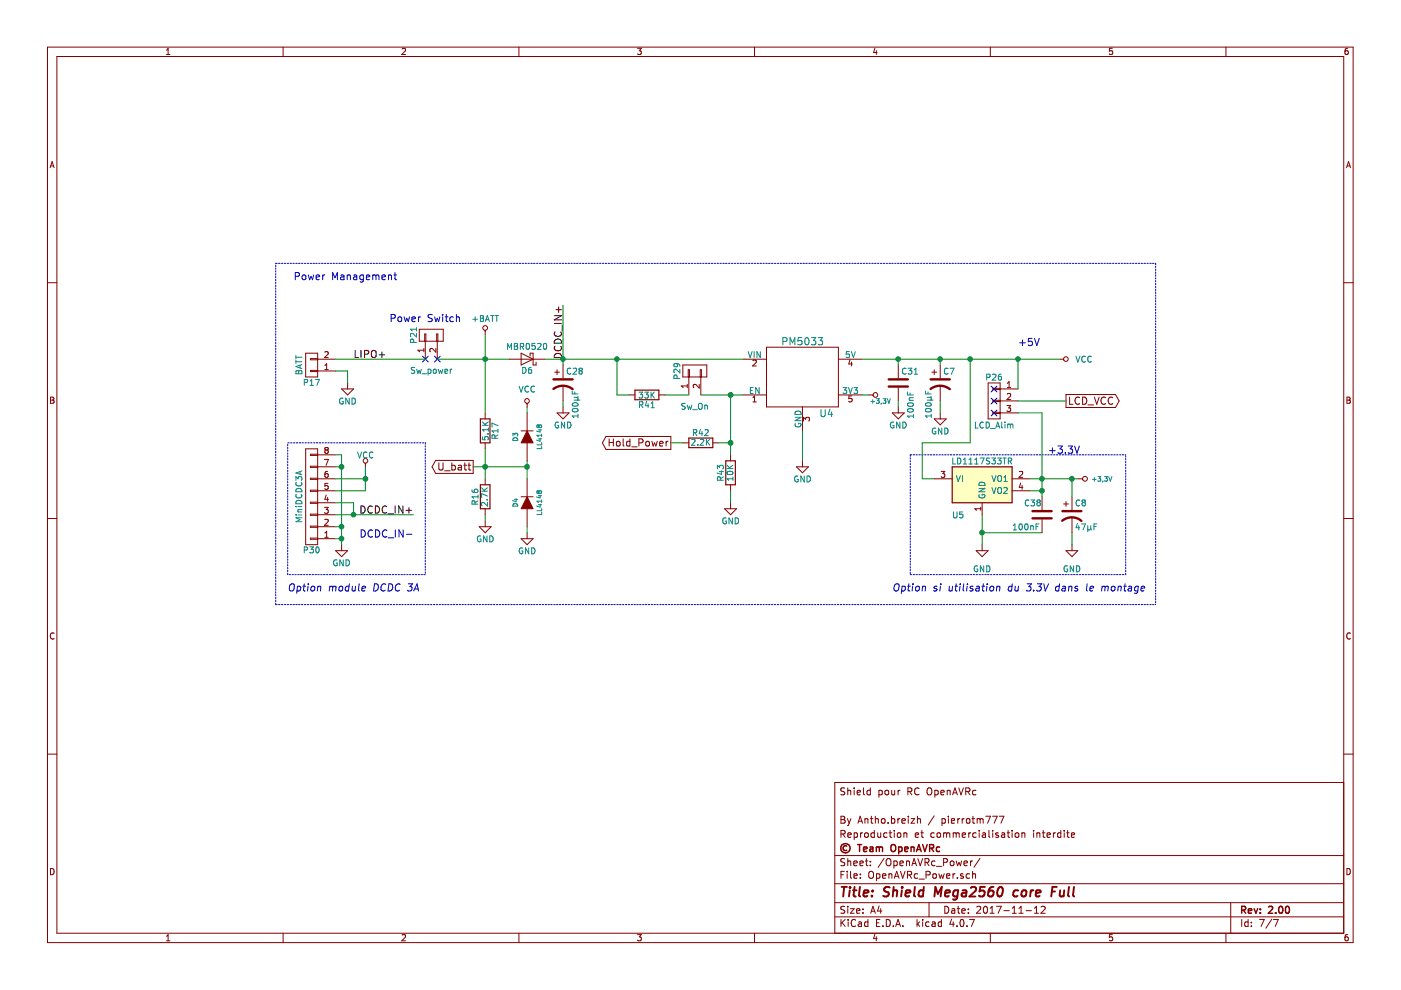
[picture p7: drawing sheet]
EESchema Schematic File Version 2
LIBS:Mega_2560 core mini_full_2.0-rescue
LIBS:power
LIBS:device
LIBS:transistors
LIBS:conn
LIBS:linear
LIBS:regul
LIBS:74xx
LIBS:cmos4000
LIBS:adc-dac
LIBS:memory
LIBS:xilinx
LIBS:microcontrollers
LIBS:dsp
LIBS:microchip
LIBS:analog_switches
LIBS:motorola
LIBS:texas
LIBS:intel
LIBS:audio
LIBS:interface
LIBS:digital-audio
LIBS:philips
LIBS:display
LIBS:cypress
LIBS:siliconi
LIBS:opto
LIBS:atmel
LIBS:contrib
LIBS:valves
LIBS:OPEN_EVO
LIBS:Mega_2560 core mini_full_2.0-cache
EELAYER 25 0
EELAYER END
$Descr A4 11693 8268
encoding utf-8
Sheet 7 7
Title "Shield Mega2560 core Full"
Date "2017-11-12"
Rev "2.00"
Comp "© Team OpenAVRc"
Comment1 "Reproduction et commercialisation interdite"
Comment2 "By Antho.breizh / pierrotm777"
Comment3 ""
Comment4 "Shield pour RC OpenAVRc"
$EndDescr
$Comp
L C-RESCUE-Mega_2560_core_mini_full_2.0 C31
U 1 1
P 7500 3200
F 0 "C31" H 7525 3300 50  0000 L CNN
F 1 "100nF" V 7600 2900 50  0000 L CNN
F 2 "Capacitors_SMD:C_1206" H 7538 3050 50  0001 C CNN
F 3 "" H 7500 3200 50  0000 C CNN
	1    7500 3200
	1    0    0    -1  
$EndComp
$Comp
L R-RESCUE-Mega_2560_core_mini_full_2.0 R16
U 1 1
P 4050 4150
F 0 "R16" V 4130 4150 50  0000 C CNN
F 1 "2.7K" V 4050 4150 50  0000 C CNN
F 2 "Resistors_SMD:R_1206" V 3980 4150 50  0001 C CNN
F 3 "" H 4050 4150 50  0000 C CNN
	1    4050 4150
	-1   0    0    -1  
$EndComp
$Comp
L GND-RESCUE-Mega_2560_core_mini_full_2.0 #PWR0113
U 1 1
P 8200 4550
F 0 "#PWR0113" H 8200 4300 50  0001 C CNN
F 1 "GND" H 8200 4350 50  0000 C CNN
F 2 "" H 8200 4550 50  0000 C CNN
F 3 "" H 8200 4550 50  0000 C CNN
	1    8200 4550
	1    0    0    -1  
$EndComp
$Comp
L CONN_01X03 P26
U 1 1
P 8300 3350
F 0 "P26" H 8300 3550 50  0000 C CNN
F 1 "LCD_Alim" H 8300 3150 50  0000 C CNN
F 2 "Pin_Headers:Pin_Header_Straight_1x03_Pitch2.54mm" H 8300 3350 50  0001 C CNN
F 3 "" H 8300 3350 50  0000 C CNN
	1    8300 3350
	-1   0    0    -1  
$EndComp
Text Notes 8750 3800 0    60   ~ 0
+3.3V\n
Text Notes 8500 2900 0    60   ~ 0
+5V
$Comp
L VCC #PWR0114
U 1 1
P 8850 3000
F 0 "#PWR0114" H 8850 2850 50  0001 C CNN
F 1 "VCC" V 8850 3200 50  0000 C CNN
F 2 "" H 8850 3000 50  0000 C CNN
F 3 "" H 8850 3000 50  0000 C CNN
	1    8850 3000
	0    1    1    0   
$EndComp
$Comp
L C-RESCUE-Mega_2560_core_mini_full_2.0 C38
U 1 1
P 8700 4300
F 0 "C38" H 8550 4400 50  0000 L CNN
F 1 "100nF" H 8450 4200 50  0000 L CNN
F 2 "Capacitors_SMD:C_1206" H 8738 4150 50  0001 C CNN
F 3 "" H 8700 4300 50  0000 C CNN
	1    8700 4300
	1    0    0    -1  
$EndComp
Text Notes 2450 2350 0    60   ~ 0
Power Management
$Comp
L GND-RESCUE-Mega_2560_core_mini_full_2.0 #PWR0115
U 1 1
P 6700 3850
F 0 "#PWR0115" H 6700 3600 50  0001 C CNN
F 1 "GND" H 6700 3700 50  0000 C CNN
F 2 "" H 6700 3850 50  0000 C CNN
F 3 "" H 6700 3850 50  0000 C CNN
	1    6700 3850
	-1   0    0    -1  
$EndComp
$Comp
L GND-RESCUE-Mega_2560_core_mini_full_2.0 #PWR0116
U 1 1
P 4050 4350
F 0 "#PWR0116" H 4050 4100 50  0001 C CNN
F 1 "GND" H 4050 4200 50  0000 C CNN
F 2 "" H 4050 4350 50  0000 C CNN
F 3 "" H 4050 4350 50  0000 C CNN
	1    4050 4350
	1    0    0    -1  
$EndComp
$Comp
L CONN_01X02 P21
U 1 1
P 3600 2800
F 0 "P21" H 3600 2950 50  0000 C CNN
F 1 "Sw_power" V 3300 2800 50  0000 C CNN
F 2 "Pin_Headers:Pin_Header_Straight_1x02_Pitch2.54mm" H 3600 2800 50  0001 C CNN
F 3 "" H 3600 2800 50  0000 C CNN
	1    3600 2800
	0    -1   -1   0   
$EndComp
NoConn ~ 8300 3350
NoConn ~ 8300 3250
NoConn ~ 8300 3450
$Comp
L LD1117S33TR U5
U 1 1
P 8200 4050
F 0 "U5" H 8000 3800 50  0000 C CNN
F 1 "LD1117S33TR" H 8200 4250 50  0000 C CNN
F 2 "TO_SOT_Packages_SMD:SOT-223" H 8200 4150 50  0001 C CNN
F 3 "" H 8200 4050 50  0000 C CNN
	1    8200 4050
	1    0    0    -1  
$EndComp
Text Notes 7450 4950 0    60   Italic 0
Option si utilisation du 3.3V dans le montage
$Comp
L R-RESCUE-Mega_2560_core_mini_full_2.0 R17
U 1 1
P 4050 3600
F 0 "R17" V 4130 3600 50  0000 C CNN
F 1 "5.1K" V 4050 3600 50  0000 C CNN
F 2 "Resistors_SMD:R_1206" V 3980 3600 50  0001 C CNN
F 3 "" H 4050 3600 50  0000 C CNN
	1    4050 3600
	1    0    0    1   
$EndComp
$Comp
L GND-RESCUE-Mega_2560_core_mini_full_2.0 #PWR0117
U 1 1
P 7500 3400
F 0 "#PWR0117" H 7500 3150 50  0001 C CNN
F 1 "GND" H 7500 3250 50  0000 C CNN
F 2 "" H 7500 3400 50  0000 C CNN
F 3 "" H 7500 3400 50  0000 C CNN
	1    7500 3400
	-1   0    0    -1  
$EndComp
$Comp
L CP1-RESCUE-Mega_2560_core_mini_full_2.0 C28
U 1 1
P 4700 3200
F 0 "C28" H 4725 3300 50  0000 L CNN
F 1 "100µF" V 4800 2900 50  0000 L CNN
F 2 "Capacitors_SMD:CP_Elec_6.3x5.3" H 4700 3200 50  0001 C CNN
F 3 "" H 4700 3200 50  0000 C CNN
	1    4700 3200
	1    0    0    -1  
$EndComp
$Comp
L GND-RESCUE-Mega_2560_core_mini_full_2.0 #PWR0118
U 1 1
P 4700 3400
F 0 "#PWR0118" H 4700 3150 50  0001 C CNN
F 1 "GND" H 4700 3250 50  0000 C CNN
F 2 "" H 4700 3400 50  0000 C CNN
F 3 "" H 4700 3400 50  0000 C CNN
	1    4700 3400
	-1   0    0    -1  
$EndComp
$Comp
L MBR0520 D6
U 1 1
P 4400 3000
F 0 "D6" H 4400 3100 50  0000 C CNN
F 1 "MBR0520" H 4400 2900 50  0000 C CNN
F 2 "Diodes_SMD:D_SOD-123" H 4400 2825 50  0001 C CNN
F 3 "" H 4400 3000 50  0001 C CNN
	1    4400 3000
	-1   0    0    1   
$EndComp
NoConn ~ 3650 3000
NoConn ~ 3550 3000
$Comp
L CP1-RESCUE-Mega_2560_core_mini_full_2.0 C7
U 1 1
P 7850 3200
F 0 "C7" H 7875 3300 50  0000 L CNN
F 1 "100µF" V 7750 2900 50  0000 L CNN
F 2 "Capacitors_SMD:CP_Elec_6.3x5.3" H 7850 3200 50  0001 C CNN
F 3 "" H 7850 3200 50  0000 C CNN
	1    7850 3200
	1    0    0    -1  
$EndComp
$Comp
L GND-RESCUE-Mega_2560_core_mini_full_2.0 #PWR0119
U 1 1
P 7850 3450
F 0 "#PWR0119" H 7850 3200 50  0001 C CNN
F 1 "GND" H 7850 3300 50  0000 C CNN
F 2 "" H 7850 3450 50  0000 C CNN
F 3 "" H 7850 3450 50  0000 C CNN
	1    7850 3450
	-1   0    0    -1  
$EndComp
$Comp
L CP1-RESCUE-Mega_2560_core_mini_full_2.0 C8
U 1 1
P 8950 4300
F 0 "C8" H 8975 4400 50  0000 L CNN
F 1 "47µF" H 8975 4200 50  0000 L CNN
F 2 "Capacitors_SMD:CP_Elec_6.3x5.3" H 8950 4300 50  0001 C CNN
F 3 "" H 8950 4300 50  0000 C CNN
	1    8950 4300
	1    0    0    -1  
$EndComp
$Comp
L GND-RESCUE-Mega_2560_core_mini_full_2.0 #PWR0120
U 1 1
P 8950 4550
F 0 "#PWR0120" H 8950 4300 50  0001 C CNN
F 1 "GND" H 8950 4350 50  0000 C CNN
F 2 "" H 8950 4550 50  0000 C CNN
F 3 "" H 8950 4550 50  0000 C CNN
	1    8950 4550
	1    0    0    -1  
$EndComp
Text Notes 3250 2700 0    60   ~ 0
Power Switch
$Comp
L CONN_01X08 P30
U 1 1
P 2600 4150
F 0 "P30" H 2600 4600 50  0000 C CNN
F 1 "MiniDCDC3A" V 2700 4150 50  0000 C CNN
F 2 "MiniDCDC3A" H 2600 4150 50  0001 C CNN
F 3 "" H 2600 4150 50  0000 C CNN
	1    2600 4150
	-1   0    0    1   
$EndComp
$Comp
L GND-RESCUE-Mega_2560_core_mini_full_2.0 #PWR0121
U 1 1
P 2850 4550
F 0 "#PWR0121" H 2850 4300 50  0001 C CNN
F 1 "GND" H 2850 4400 50  0000 C CNN
F 2 "" H 2850 4550 50  0000 C CNN
F 3 "" H 2850 4550 50  0000 C CNN
	1    2850 4550
	1    0    0    -1  
$EndComp
$Comp
L VCC #PWR0122
U 1 1
P 3050 3900
F 0 "#PWR0122" H 3050 3750 50  0001 C CNN
F 1 "VCC" H 3050 4000 50  0000 C CNN
F 2 "" H 3050 3900 50  0000 C CNN
F 3 "" H 3050 3900 50  0000 C CNN
	1    3050 3900
	1    0    0    -1  
$EndComp
Text Label 2950 3000 0    60   ~ 0
LIPO+
Text Notes 3000 4500 0    60   ~ 0
DCDC_IN-
Text Label 3450 4300 2    60   ~ 0
DCDC_IN+
$Comp
L CONN_01X02 P17
U 1 1
P 2600 3050
F 0 "P17" H 2600 3200 50  0000 C CNN
F 1 "BATT" V 2700 3050 50  0000 C CNN
F 2 "Pin_Headers:Pin_Header_Straight_1x02_Pitch2.54mm" H 2600 3050 50  0001 C CNN
F 3 "" H 2600 3050 50  0000 C CNN
	1    2600 3050
	-1   0    0    1   
$EndComp
$Comp
L GND-RESCUE-Mega_2560_core_mini_full_2.0 #PWR0123
U 1 1
P 2900 3200
F 0 "#PWR0123" H 2900 2950 50  0001 C CNN
F 1 "GND" H 2900 3050 50  0000 C CNN
F 2 "" H 2900 3200 50  0000 C CNN
F 3 "" H 2900 3200 50  0000 C CNN
	1    2900 3200
	1    0    0    -1  
$EndComp
Text Notes 2400 4950 0    60   Italic 0
Option module DCDC 3A
$Comp
L DIODE D3
U 1 1
P 4400 3650
F 0 "D3" H 4400 3750 40  0000 C CNN
F 1 "LL4148" H 4400 3550 40  0000 C CNN
F 2 "D_SCD80_HandSoldering" H 4400 3650 60  0001 C CNN
F 3 "" H 4400 3650 60  0000 C CNN
	1    4400 3650
	0    -1   -1   0   
$EndComp
$Comp
L DIODE D4
U 1 1
P 4400 4200
F 0 "D4" H 4400 4300 40  0000 C CNN
F 1 "LL4148" H 4400 4100 40  0000 C CNN
F 2 "D_SCD80_HandSoldering" H 4400 4200 60  0001 C CNN
F 3 "" H 4400 4200 60  0000 C CNN
	1    4400 4200
	0    -1   -1   0   
$EndComp
$Comp
L GND-RESCUE-Mega_2560_core_mini_full_2.0 #PWR0124
U 1 1
P 4400 4450
F 0 "#PWR0124" H 4400 4200 50  0001 C CNN
F 1 "GND" H 4400 4300 50  0000 C CNN
F 2 "" H 4400 4450 50  0000 C CNN
F 3 "" H 4400 4450 50  0000 C CNN
	1    4400 4450
	1    0    0    -1  
$EndComp
$Comp
L VCC #PWR0125
U 1 1
P 4400 3400
F 0 "#PWR0125" H 4400 3250 50  0001 C CNN
F 1 "VCC" H 4400 3550 50  0000 C CNN
F 2 "" H 4400 3400 50  0000 C CNN
F 3 "" H 4400 3400 50  0000 C CNN
	1    4400 3400
	1    0    0    -1  
$EndComp
$Comp
L +BATT #PWR0126
U 1 1
P 4050 2800
F 0 "#PWR0126" H 4050 2650 50  0001 C CNN
F 1 "+BATT" H 4050 2940 50  0000 C CNN
F 2 "" H 4050 2800 50  0000 C CNN
F 3 "" H 4050 2800 50  0000 C CNN
	1    4050 2800
	1    0    0    -1  
$EndComp
Text Label 4700 2550 3    60   ~ 0
DCDC_IN+
Text GLabel 3950 3900 0    60   Output ~ 0
U_batt
Text GLabel 8900 3350 2    60   Output ~ 0
LCD_VCC
$Comp
L +3,3V #PWR0127
U 1 1
P 9000 4000
F 0 "#PWR0127" H 9000 3960 30  0001 C CNN
F 1 "+3,3V" V 9000 4200 39  0000 C CNN
F 2 "" H 9000 4000 60  0001 C CNN
F 3 "" H 9000 4000 60  0001 C CNN
	1    9000 4000
	0    1    1    0   
$EndComp
$Comp
L PM5033 U4
U 1 1
P 6700 3150
F 0 "U4" H 6900 2850 60  0000 C CNN
F 1 "PM5033" H 6700 3450 60  0000 C CNN
F 2 "PM5033_SIL5" H 6700 3150 60  0001 C CNN
F 3 "" H 6700 3150 60  0000 C CNN
	1    6700 3150
	1    0    0    -1  
$EndComp
$Comp
L +3,3V #PWR0128
U 1 1
P 7250 3300
F 0 "#PWR0128" H 7250 3260 30  0001 C CNN
F 1 "+3,3V" V 7300 3400 39  0000 C CNN
F 2 "" H 7250 3300 60  0001 C CNN
F 3 "" H 7250 3300 60  0001 C CNN
	1    7250 3300
	0    1    1    0   
$EndComp
Text GLabel 5600 3700 0    60   Output ~ 0
Hold_Power
$Comp
L R-RESCUE-Mega_2560_core_mini_full_2.0 R43
U 1 1
P 6100 3950
F 0 "R43" V 6180 3950 50  0000 C CNN
F 1 "10K" V 6100 3950 50  0000 C CNN
F 2 "Resistors_SMD:R_1206" V 6030 3950 50  0001 C CNN
F 3 "" H 6100 3950 50  0000 C CNN
	1    6100 3950
	-1   0    0    -1  
$EndComp
$Comp
L R-RESCUE-Mega_2560_core_mini_full_2.0 R41
U 1 1
P 5400 3300
F 0 "R41" V 5480 3300 50  0000 C CNN
F 1 "33K" V 5400 3300 50  0000 C CNN
F 2 "Resistors_SMD:R_1206" V 5330 3300 50  0001 C CNN
F 3 "" H 5400 3300 50  0000 C CNN
	1    5400 3300
	0    -1   1    0   
$EndComp
$Comp
L R-RESCUE-Mega_2560_core_mini_full_2.0 R42
U 1 1
P 5850 3700
F 0 "R42" V 5930 3700 50  0000 C CNN
F 1 "2.2K" V 5850 3700 50  0000 C CNN
F 2 "Resistors_SMD:R_1206" V 5780 3700 50  0001 C CNN
F 3 "" H 5850 3700 50  0000 C CNN
	1    5850 3700
	0    1    -1   0   
$EndComp
$Comp
L GND-RESCUE-Mega_2560_core_mini_full_2.0 #PWR0129
U 1 1
P 6100 4200
F 0 "#PWR0129" H 6100 3950 50  0001 C CNN
F 1 "GND" H 6100 4050 50  0000 C CNN
F 2 "" H 6100 4200 50  0000 C CNN
F 3 "" H 6100 4200 50  0000 C CNN
	1    6100 4200
	1    0    0    -1  
$EndComp
$Comp
L CONN_01X02 P29
U 1 1
P 5800 3100
F 0 "P29" H 5800 3250 50  0000 C CNN
F 1 "Sw_On" V 5500 3100 50  0000 C CNN
F 2 "Pin_Headers:Pin_Header_Straight_1x02_Pitch2.54mm" H 5800 3100 50  0001 C CNN
F 3 "" H 5800 3100 50  0000 C CNN
	1    5800 3100
	0    -1   -1   0   
$EndComp
Connection ~ 8200 4450
Wire Wire Line
	8200 4450 8700 4450
Wire Notes Line
	7600 3800 9400 3800
Wire Wire Line
	7200 3000 8850 3000
Wire Notes Line
	7600 4800 9400 4800
Wire Notes Line
	7600 3800 7600 4800
Connection ~ 8500 3000
Wire Wire Line
	8500 3250 8500 3000
Wire Wire Line
	8500 3350 8900 3350
Wire Wire Line
	8200 4300 8200 4550
Wire Wire Line
	6700 3600 6700 3850
Wire Wire Line
	4700 2550 4700 3050
Connection ~ 4700 3000
Wire Wire Line
	4700 3400 4700 3350
Wire Wire Line
	7500 3350 7500 3400
Wire Wire Line
	7500 3050 7500 3000
Connection ~ 7500 3000
Wire Wire Line
	7850 3450 7850 3350
Wire Wire Line
	8950 4550 8950 4450
Wire Wire Line
	2800 4300 3450 4300
Wire Wire Line
	2800 4200 2950 4200
Wire Wire Line
	2850 4400 2800 4400
Wire Wire Line
	2850 3800 2850 4550
Wire Wire Line
	2800 3900 2850 3900
Connection ~ 2850 3900
Wire Wire Line
	2850 4500 2800 4500
Connection ~ 2850 4400
Connection ~ 2850 4500
Wire Wire Line
	3050 4100 2800 4100
Wire Wire Line
	3050 3900 3050 4100
Wire Wire Line
	3050 4000 2800 4000
Connection ~ 3050 4000
Wire Wire Line
	2800 3100 2900 3100
Wire Wire Line
	2900 3100 2900 3200
Wire Wire Line
	2950 4200 2950 4300
Connection ~ 2950 4300
Wire Wire Line
	2800 3000 3550 3000
Wire Wire Line
	2800 3800 2850 3800
Wire Notes Line
	2400 3700 3550 3700
Wire Notes Line
	3550 3700 3550 4800
Wire Notes Line
	3550 4800 2400 4800
Wire Notes Line
	2400 4800 2400 3700
Wire Wire Line
	4400 3850 4400 4000
Wire Wire Line
	4400 3400 4400 3450
Wire Wire Line
	3950 3900 4400 3900
Connection ~ 4400 3900
Wire Wire Line
	4400 4450 4400 4400
Wire Notes Line
	2300 5050 2300 2200
Wire Notes Line
	2300 5050 9650 5050
Wire Notes Line
	2300 2200 9650 2200
Wire Wire Line
	4050 3750 4050 4000
Connection ~ 4050 3900
Wire Wire Line
	4050 4350 4050 4300
Wire Wire Line
	4050 2800 4050 3450
Connection ~ 4050 3000
Wire Wire Line
	4550 3000 6200 3000
Wire Wire Line
	3650 3000 4250 3000
Wire Notes Line
	9400 4800 9400 3800
Wire Wire Line
	8600 4000 9000 4000
Connection ~ 8700 4000
Wire Wire Line
	8700 4100 8600 4100
Connection ~ 8700 4100
Wire Wire Line
	8950 4150 8950 4000
Connection ~ 8950 4000
Connection ~ 8100 3000
Wire Wire Line
	7850 3050 7850 3000
Connection ~ 7850 3000
Wire Wire Line
	7250 3300 7200 3300
Wire Wire Line
	7700 4000 7800 4000
Wire Notes Line
	9650 2200 9650 5050
Wire Wire Line
	8700 3450 8700 4150
Wire Wire Line
	8700 3450 8500 3450
Wire Wire Line
	5700 3700 5600 3700
Wire Wire Line
	6100 4100 6100 4200
Wire Wire Line
	6000 3700 6100 3700
Wire Wire Line
	6100 3300 6100 3800
Wire Wire Line
	5850 3300 6200 3300
Connection ~ 6100 3700
Connection ~ 6100 3300
Wire Wire Line
	5250 3300 5150 3300
Wire Wire Line
	5150 3300 5150 3000
Connection ~ 5150 3000
Wire Wire Line
	5750 3300 5550 3300
Wire Wire Line
	8100 3000 8100 3700
Wire Wire Line
	8100 3700 7700 3700
Wire Wire Line
	7700 3700 7700 4000
$EndSCHEMATC
